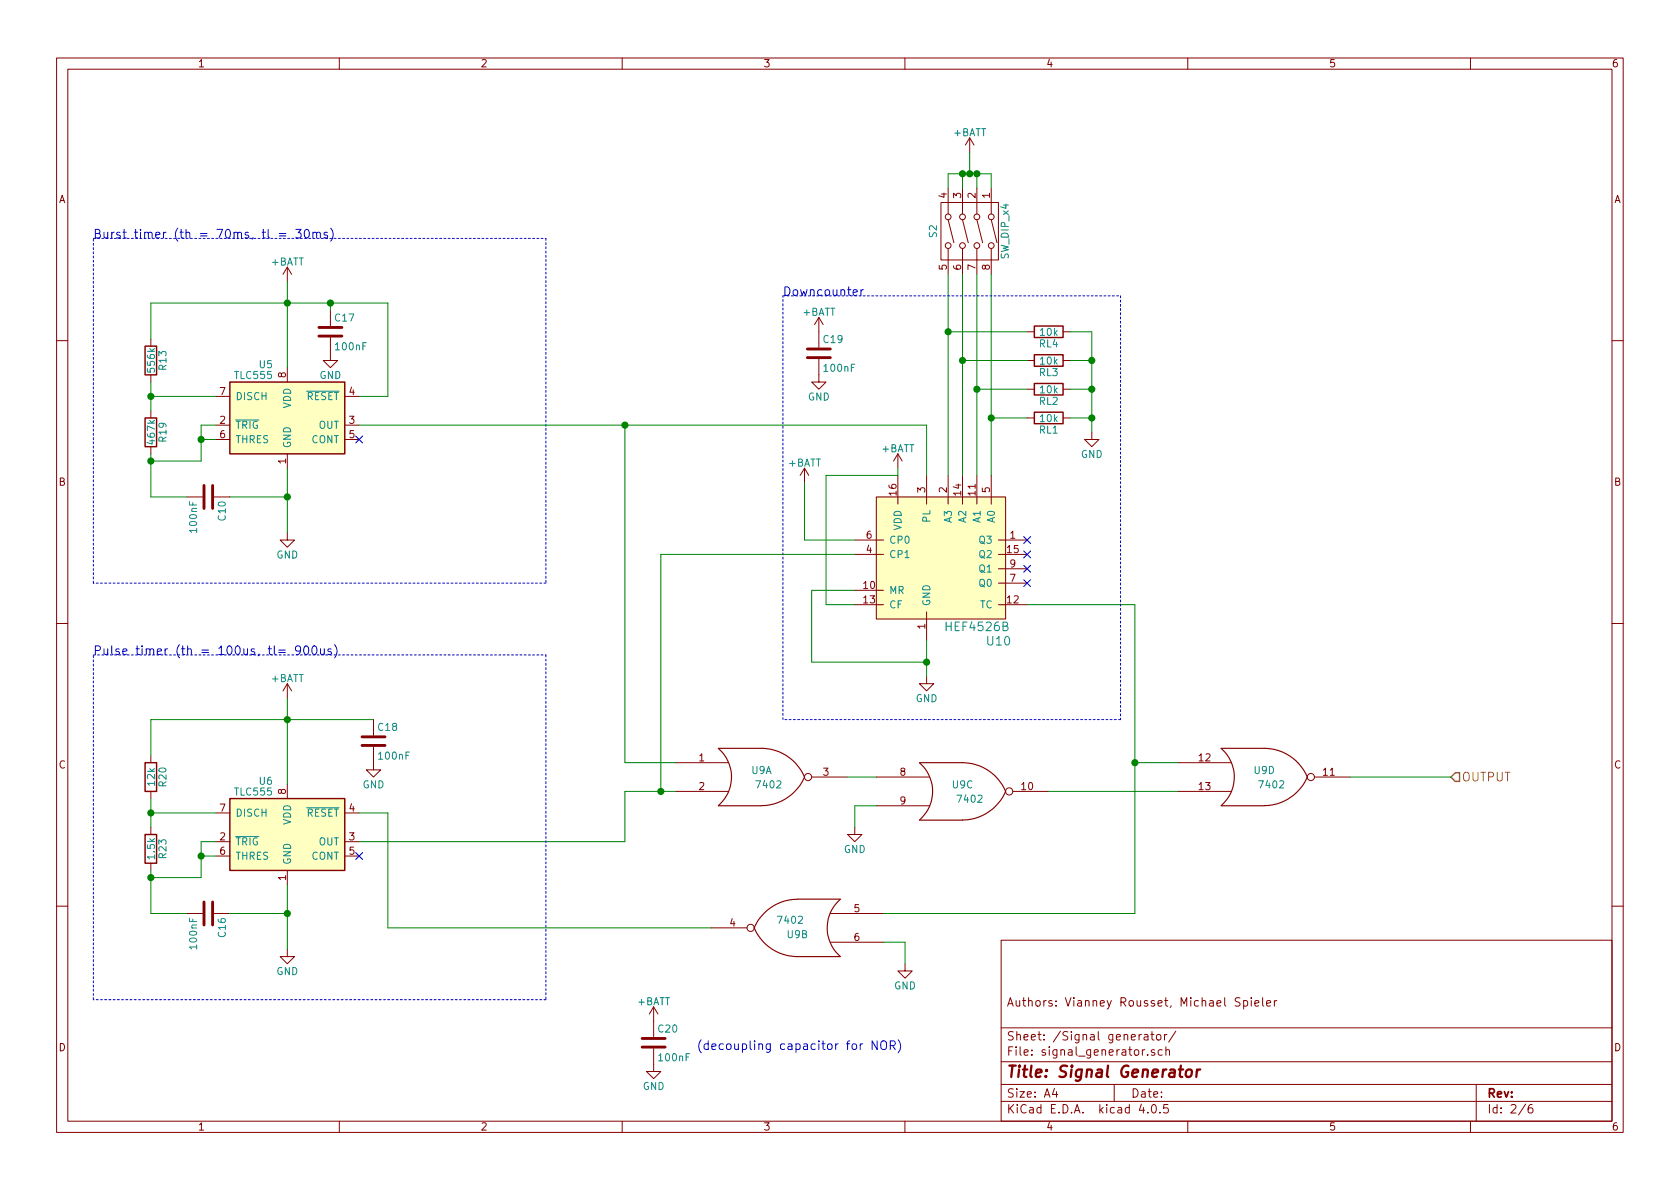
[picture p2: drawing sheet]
EESchema Schematic File Version 2
LIBS:IRemote-rescue
LIBS:hef4526b
LIBS:switches
LIBS:power
LIBS:device
LIBS:transistors
LIBS:conn
LIBS:linear
LIBS:regul
LIBS:74xx
LIBS:cmos4000
LIBS:adc-dac
LIBS:memory
LIBS:xilinx
LIBS:microcontrollers
LIBS:dsp
LIBS:microchip
LIBS:analog_switches
LIBS:motorola
LIBS:texas
LIBS:intel
LIBS:audio
LIBS:interface
LIBS:digital-audio
LIBS:philips
LIBS:display
LIBS:cypress
LIBS:siliconi
LIBS:opto
LIBS:atmel
LIBS:contrib
LIBS:valves
LIBS:custom
LIBS:IRemote-cache
EELAYER 25 0
EELAYER END
$Descr A4 11693 8268
encoding utf-8
Sheet 6 6
Title "Signal Generator"
Date ""
Rev ""
Comp ""
Comment1 "Authors: Vianney Rousset, Michael Spieler"
Comment2 ""
Comment3 ""
Comment4 ""
$EndDescr
$Comp
L HEF4526B U10
U 1 1
P 6550 3850
F 0 "U10" H 6950 3250 60  0000 C CNN
F 1 "HEF4526B" H 6800 3350 60  0000 C CNN
F 2 "" H 6550 3850 60  0001 C CNN
F 3 "" H 6550 3850 60  0001 C CNN
	1    6550 3850
	1    0    0    -1  
$EndComp
$Comp
L TLC555 U5
U 1 1
P 2000 2950
F 0 "U5" H 1900 3375 50  0000 R CNN
F 1 "TLC555" H 1900 3300 50  0000 R CNN
F 2 "" H 2050 2700 50  0000 L CNN
F 3 "" H 2650 2400 50  0000 C CNN
	1    2000 2950
	1    0    0    -1  
$EndComp
$Comp
L +BATT #PWR73
U 1 1
P 6750 1050
F 0 "#PWR73" H 6750 900 50  0001 C CNN
F 1 "+BATT" H 6750 1190 50  0000 C CNN
F 2 "" H 6750 1050 50  0000 C CNN
F 3 "" H 6750 1050 50  0000 C CNN
	1    6750 1050
	1    0    0    -1  
$EndComp
NoConn ~ 7150 3750
NoConn ~ 7150 3850
NoConn ~ 7150 3950
NoConn ~ 7150 4050
$Comp
L SW_DIP_x4 S2
U 1 1
P 6750 1600
F 0 "S2" H 6750 1350 50  0000 C CNN
F 1 "SW_DIP_x4" H 6750 1850 50  0000 C CNN
F 2 "" H 6700 1600 50  0000 C CNN
F 3 "" H 6700 1600 50  0000 C CNN
	1    6750 1600
	0    1    1    0   
$EndComp
$Comp
L R RL4
U 1 1
P 7300 2300
F 0 "RL4" V 7380 2300 50  0000 C CNN
F 1 "10k" V 7300 2300 50  0000 C CNN
F 2 "" V 7230 2300 50  0000 C CNN
F 3 "" H 7300 2300 50  0000 C CNN
	1    7300 2300
	0    1    1    0   
$EndComp
$Comp
L R RL3
U 1 1
P 7300 2500
F 0 "RL3" V 7380 2500 50  0000 C CNN
F 1 "10k" V 7300 2500 50  0000 C CNN
F 2 "" V 7230 2500 50  0000 C CNN
F 3 "" H 7300 2500 50  0000 C CNN
	1    7300 2500
	0    1    1    0   
$EndComp
$Comp
L R RL2
U 1 1
P 7300 2700
F 0 "RL2" V 7380 2700 50  0000 C CNN
F 1 "10k" V 7300 2700 50  0000 C CNN
F 2 "" V 7230 2700 50  0000 C CNN
F 3 "" H 7300 2700 50  0000 C CNN
	1    7300 2700
	0    1    1    0   
$EndComp
$Comp
L R RL1
U 1 1
P 7300 2900
F 0 "RL1" V 7380 2900 50  0000 C CNN
F 1 "10k" V 7300 2900 50  0000 C CNN
F 2 "" V 7230 2900 50  0000 C CNN
F 3 "" H 7300 2900 50  0000 C CNN
	1    7300 2900
	0    1    1    0   
$EndComp
$Comp
L GND #PWR74
U 1 1
P 7600 3000
F 0 "#PWR74" H 7600 2750 50  0001 C CNN
F 1 "GND" H 7600 2850 50  0000 C CNN
F 2 "" H 7600 3000 50  0000 C CNN
F 3 "" H 7600 3000 50  0000 C CNN
	1    7600 3000
	1    0    0    -1  
$EndComp
$Comp
L GND #PWR72
U 1 1
P 6450 4700
F 0 "#PWR72" H 6450 4450 50  0001 C CNN
F 1 "GND" H 6450 4550 50  0000 C CNN
F 2 "" H 6450 4700 50  0000 C CNN
F 3 "" H 6450 4700 50  0000 C CNN
	1    6450 4700
	1    0    0    -1  
$EndComp
$Comp
L +BATT #PWR70
U 1 1
P 6250 3250
F 0 "#PWR70" H 6250 3100 50  0001 C CNN
F 1 "+BATT" H 6250 3390 50  0000 C CNN
F 2 "" H 6250 3250 50  0000 C CNN
F 3 "" H 6250 3250 50  0000 C CNN
	1    6250 3250
	1    0    0    -1  
$EndComp
$Comp
L +BATT #PWR58
U 1 1
P 2000 1950
F 0 "#PWR58" H 2000 1800 50  0001 C CNN
F 1 "+BATT" H 2000 2090 50  0000 C CNN
F 2 "" H 2000 1950 50  0000 C CNN
F 3 "" H 2000 1950 50  0000 C CNN
	1    2000 1950
	1    0    0    -1  
$EndComp
$Comp
L R R19
U 1 1
P 1050 3000
F 0 "R19" V 1130 3000 50  0000 C CNN
F 1 "467k" V 1050 3000 50  0000 C CNN
F 2 "" V 980 3000 50  0000 C CNN
F 3 "" H 1050 3000 50  0000 C CNN
	1    1050 3000
	1    0    0    -1  
$EndComp
$Comp
L GND #PWR59
U 1 1
P 2000 3700
F 0 "#PWR59" H 2000 3450 50  0001 C CNN
F 1 "GND" H 2000 3550 50  0000 C CNN
F 2 "" H 2000 3700 50  0000 C CNN
F 3 "" H 2000 3700 50  0000 C CNN
	1    2000 3700
	1    0    0    -1  
$EndComp
NoConn ~ 2500 3050
$Comp
L R R13
U 1 1
P 1050 2500
F 0 "R13" V 1130 2500 50  0000 C CNN
F 1 "556k" V 1050 2500 50  0000 C CNN
F 2 "" V 980 2500 50  0000 C CNN
F 3 "" H 1050 2500 50  0000 C CNN
	1    1050 2500
	1    0    0    -1  
$EndComp
$Comp
L C C10
U 1 1
P 1450 3450
F 0 "C10" H 1475 3550 50  0000 L CNN
F 1 "100nF" H 1475 3350 50  0000 L CNN
F 2 "" H 1488 3300 50  0000 C CNN
F 3 "" H 1450 3450 50  0000 C CNN
	1    1450 3450
	0    1    1    0   
$EndComp
Text Notes 650  1650 0    60   ~ 0
Burst timer (th = 70ms, tl = 30ms)
Text Notes 5450 2050 0    60   ~ 0
Downcounter
$Comp
L TLC555 U6
U 1 1
P 2000 5850
F 0 "U6" H 1900 6275 50  0000 R CNN
F 1 "TLC555" H 1900 6200 50  0000 R CNN
F 2 "" H 2050 5600 50  0000 L CNN
F 3 "" H 2650 5300 50  0000 C CNN
	1    2000 5850
	1    0    0    -1  
$EndComp
$Comp
L +BATT #PWR60
U 1 1
P 2000 4850
F 0 "#PWR60" H 2000 4700 50  0001 C CNN
F 1 "+BATT" H 2000 4990 50  0000 C CNN
F 2 "" H 2000 4850 50  0000 C CNN
F 3 "" H 2000 4850 50  0000 C CNN
	1    2000 4850
	1    0    0    -1  
$EndComp
$Comp
L R R23
U 1 1
P 1050 5900
F 0 "R23" V 1130 5900 50  0000 C CNN
F 1 "1.5k" V 1050 5900 50  0000 C CNN
F 2 "" V 980 5900 50  0000 C CNN
F 3 "" H 1050 5900 50  0000 C CNN
	1    1050 5900
	1    0    0    -1  
$EndComp
$Comp
L GND #PWR61
U 1 1
P 2000 6600
F 0 "#PWR61" H 2000 6350 50  0001 C CNN
F 1 "GND" H 2000 6450 50  0000 C CNN
F 2 "" H 2000 6600 50  0000 C CNN
F 3 "" H 2000 6600 50  0000 C CNN
	1    2000 6600
	1    0    0    -1  
$EndComp
NoConn ~ 2500 5950
$Comp
L R R20
U 1 1
P 1050 5400
F 0 "R20" V 1130 5400 50  0000 C CNN
F 1 "12k" V 1050 5400 50  0000 C CNN
F 2 "" V 980 5400 50  0000 C CNN
F 3 "" H 1050 5400 50  0000 C CNN
	1    1050 5400
	1    0    0    -1  
$EndComp
$Comp
L C C16
U 1 1
P 1450 6350
F 0 "C16" H 1475 6450 50  0000 L CNN
F 1 "100nF" H 1475 6250 50  0000 L CNN
F 2 "" H 1488 6200 50  0000 C CNN
F 3 "" H 1450 6350 50  0000 C CNN
	1    1450 6350
	0    1    1    0   
$EndComp
Text Notes 650  4550 0    60   ~ 0
Pulse timer (th = 100us, tl= 900us)
$Comp
L 7402-RESCUE-IRemote U?
U 1 1
P 5300 5400
AR Path="/591D57A6" Ref="U?"  Part="1" 
AR Path="/5910364F/591D57A6" Ref="U9"  Part="1" 
F 0 "U9" H 5300 5450 50  0000 C CNN
F 1 "7402" H 5350 5350 50  0000 C CNN
F 2 "" H 5300 5400 50  0000 C CNN
F 3 "" H 5300 5400 50  0000 C CNN
	1    5300 5400
	1    0    0    -1  
$EndComp
$Comp
L 7402-RESCUE-IRemote U?
U 3 1
P 6700 5500
AR Path="/591D7115" Ref="U?"  Part="1" 
AR Path="/5910364F/591D7115" Ref="U9"  Part="3" 
F 0 "U9" H 6700 5550 50  0000 C CNN
F 1 "7402" H 6750 5450 50  0000 C CNN
F 2 "" H 6700 5500 50  0000 C CNN
F 3 "" H 6700 5500 50  0000 C CNN
	3    6700 5500
	1    0    0    -1  
$EndComp
$Comp
L GND #PWR69
U 1 1
P 5950 5750
F 0 "#PWR69" H 5950 5500 50  0001 C CNN
F 1 "GND" H 5950 5600 50  0000 C CNN
F 2 "" H 5950 5750 50  0000 C CNN
F 3 "" H 5950 5750 50  0000 C CNN
	1    5950 5750
	1    0    0    -1  
$EndComp
$Comp
L 7402-RESCUE-IRemote U?
U 4 1
P 8800 5400
AR Path="/591D774A" Ref="U?"  Part="1" 
AR Path="/5910364F/591D774A" Ref="U9"  Part="4" 
F 0 "U9" H 8800 5450 50  0000 C CNN
F 1 "7402" H 8850 5350 50  0000 C CNN
F 2 "" H 8800 5400 50  0000 C CNN
F 3 "" H 8800 5400 50  0000 C CNN
	4    8800 5400
	1    0    0    -1  
$EndComp
Wire Wire Line
	7150 4200 7900 4200
Wire Wire Line
	6600 1300 6600 1200
Wire Wire Line
	6600 1200 6900 1200
Wire Wire Line
	6900 1200 6900 1300
Wire Wire Line
	6700 1300 6700 1200
Connection ~ 6700 1200
Wire Wire Line
	6800 1300 6800 1200
Connection ~ 6800 1200
Wire Wire Line
	6750 1050 6750 1200
Connection ~ 6750 1200
Wire Wire Line
	6600 1900 6600 3300
Wire Wire Line
	6700 1900 6700 3300
Wire Wire Line
	6800 1900 6800 3300
Wire Wire Line
	6900 1900 6900 3300
Wire Wire Line
	6600 2300 7150 2300
Connection ~ 6600 2300
Wire Wire Line
	6700 2500 7150 2500
Connection ~ 6700 2500
Wire Wire Line
	6800 2700 7150 2700
Connection ~ 6800 2700
Wire Wire Line
	6900 2900 7150 2900
Connection ~ 6900 2900
Wire Wire Line
	7450 2300 7600 2300
Wire Wire Line
	7600 2300 7600 3000
Wire Wire Line
	7600 2900 7450 2900
Wire Wire Line
	7450 2700 7600 2700
Connection ~ 7600 2700
Wire Wire Line
	7450 2500 7600 2500
Connection ~ 7600 2500
Connection ~ 7600 2900
Wire Wire Line
	6450 4450 6450 4700
Wire Wire Line
	6250 3300 6250 3250
Wire Wire Line
	6450 2950 6450 3300
Wire Wire Line
	5950 4100 5650 4100
Wire Wire Line
	5650 4100 5650 4600
Wire Wire Line
	5650 4600 6450 4600
Connection ~ 6450 4600
Wire Wire Line
	5750 3300 6250 3300
Wire Wire Line
	5750 3300 5750 4200
Wire Wire Line
	5750 4200 5950 4200
Wire Wire Line
	2000 1950 2000 2550
Wire Wire Line
	1500 2950 1400 2950
Wire Wire Line
	1400 2950 1400 3200
Wire Wire Line
	1400 3050 1500 3050
Connection ~ 1400 3050
Wire Wire Line
	2500 2750 2700 2750
Wire Wire Line
	2700 2750 2700 2100
Connection ~ 2000 2100
Wire Wire Line
	2000 3250 2000 3700
Wire Wire Line
	1050 2650 1050 2850
Wire Wire Line
	1050 2750 1500 2750
Connection ~ 1050 2750
Wire Wire Line
	1050 2100 1050 2350
Wire Wire Line
	1050 3150 1050 3450
Wire Wire Line
	1400 3200 1050 3200
Wire Wire Line
	1050 3450 1300 3450
Connection ~ 1050 3200
Wire Wire Line
	1600 3450 2000 3450
Connection ~ 2000 3450
Wire Notes Line
	650  1650 3800 1650
Wire Notes Line
	3800 1650 3800 4050
Wire Notes Line
	3800 4050 650  4050
Wire Notes Line
	650  4050 650  1650
Wire Notes Line
	5450 5000 5450 2050
Wire Notes Line
	5450 2050 7800 2050
Wire Notes Line
	7800 2050 7800 5000
Wire Notes Line
	7800 5000 5450 5000
Wire Wire Line
	2000 4850 2000 5450
Wire Wire Line
	1500 5850 1400 5850
Wire Wire Line
	1400 5850 1400 6100
Wire Wire Line
	1400 5950 1500 5950
Connection ~ 1400 5950
Wire Wire Line
	2500 5650 2700 5650
Wire Wire Line
	1050 5000 2600 5000
Connection ~ 2000 5000
Wire Wire Line
	2500 5850 4350 5850
Wire Wire Line
	2000 6150 2000 6600
Wire Wire Line
	1050 5550 1050 5750
Wire Wire Line
	1050 5650 1500 5650
Connection ~ 1050 5650
Wire Wire Line
	1050 5000 1050 5250
Wire Wire Line
	1050 6050 1050 6350
Wire Wire Line
	1400 6100 1050 6100
Wire Wire Line
	1050 6350 1300 6350
Connection ~ 1050 6100
Wire Wire Line
	1600 6350 2000 6350
Connection ~ 2000 6350
Wire Notes Line
	650  4550 3800 4550
Wire Notes Line
	3800 4550 3800 6950
Wire Notes Line
	3800 6950 650  6950
Wire Notes Line
	650  6950 650  4550
Wire Wire Line
	4350 2950 4350 5300
Wire Wire Line
	4350 5300 4700 5300
Wire Wire Line
	4350 5850 4350 5500
Wire Wire Line
	4350 5500 4700 5500
Wire Wire Line
	5900 5400 6100 5400
Wire Wire Line
	6100 5600 5950 5600
Wire Wire Line
	5950 5600 5950 5750
Wire Wire Line
	7900 5300 8200 5300
Wire Wire Line
	8200 5500 7300 5500
Wire Wire Line
	2700 5650 2700 6450
Wire Wire Line
	2700 6450 4950 6450
$Comp
L 7402-RESCUE-IRemote U?
U 2 1
P 5550 6450
AR Path="/591D82E2" Ref="U?"  Part="1" 
AR Path="/5910364F/591D82E2" Ref="U9"  Part="2" 
F 0 "U9" H 5550 6500 50  0000 C CNN
F 1 "7402" H 5600 6400 50  0000 C CNN
F 2 "" H 5550 6450 50  0000 C CNN
F 3 "" H 5550 6450 50  0000 C CNN
	2    5550 6450
	-1   0    0    1   
$EndComp
Connection ~ 4350 2950
Wire Wire Line
	7900 4200 7900 6350
Wire Wire Line
	7900 6350 6150 6350
Connection ~ 7900 5300
$Comp
L GND #PWR71
U 1 1
P 6300 6700
F 0 "#PWR71" H 6300 6450 50  0001 C CNN
F 1 "GND" H 6300 6550 50  0000 C CNN
F 2 "" H 6300 6700 50  0000 C CNN
F 3 "" H 6300 6700 50  0000 C CNN
	1    6300 6700
	1    0    0    -1  
$EndComp
Wire Wire Line
	6150 6550 6300 6550
Wire Wire Line
	6300 6550 6300 6700
Text HLabel 10100 5400 2    60   Input ~ 0
OUTPUT
Wire Wire Line
	9400 5400 10100 5400
$Comp
L +BATT #PWR66
U 1 1
P 5600 3350
F 0 "#PWR66" H 5600 3200 50  0001 C CNN
F 1 "+BATT" H 5600 3490 50  0000 C CNN
F 2 "" H 5600 3350 50  0000 C CNN
F 3 "" H 5600 3350 50  0000 C CNN
	1    5600 3350
	1    0    0    -1  
$EndComp
Wire Wire Line
	5600 3350 5600 3750
Wire Wire Line
	5600 3750 5950 3750
Wire Wire Line
	4600 5500 4600 3850
Wire Wire Line
	4600 3850 5950 3850
Connection ~ 4600 5500
$Comp
L C C19
U 1 1
P 5700 2450
F 0 "C19" H 5725 2550 50  0000 L CNN
F 1 "100nF" H 5725 2350 50  0000 L CNN
F 2 "" H 5738 2300 50  0000 C CNN
F 3 "" H 5700 2450 50  0000 C CNN
	1    5700 2450
	1    0    0    -1  
$EndComp
$Comp
L GND #PWR68
U 1 1
P 5700 2600
F 0 "#PWR68" H 5700 2350 50  0001 C CNN
F 1 "GND" H 5700 2450 50  0000 C CNN
F 2 "" H 5700 2600 50  0000 C CNN
F 3 "" H 5700 2600 50  0000 C CNN
	1    5700 2600
	1    0    0    -1  
$EndComp
$Comp
L +BATT #PWR67
U 1 1
P 5700 2300
F 0 "#PWR67" H 5700 2150 50  0001 C CNN
F 1 "+BATT" H 5700 2440 50  0000 C CNN
F 2 "" H 5700 2300 50  0000 C CNN
F 3 "" H 5700 2300 50  0000 C CNN
	1    5700 2300
	1    0    0    -1  
$EndComp
Wire Wire Line
	2500 2950 6450 2950
$Comp
L C C17
U 1 1
P 2300 2300
F 0 "C17" H 2325 2400 50  0000 L CNN
F 1 "100nF" H 2325 2200 50  0000 L CNN
F 2 "" H 2338 2150 50  0000 C CNN
F 3 "" H 2300 2300 50  0000 C CNN
	1    2300 2300
	1    0    0    -1  
$EndComp
$Comp
L GND #PWR62
U 1 1
P 2300 2450
F 0 "#PWR62" H 2300 2200 50  0001 C CNN
F 1 "GND" H 2300 2300 50  0000 C CNN
F 2 "" H 2300 2450 50  0000 C CNN
F 3 "" H 2300 2450 50  0000 C CNN
	1    2300 2450
	1    0    0    -1  
$EndComp
$Comp
L C C18
U 1 1
P 2600 5150
F 0 "C18" H 2625 5250 50  0000 L CNN
F 1 "100nF" H 2625 5050 50  0000 L CNN
F 2 "" H 2638 5000 50  0000 C CNN
F 3 "" H 2600 5150 50  0000 C CNN
	1    2600 5150
	1    0    0    -1  
$EndComp
$Comp
L GND #PWR63
U 1 1
P 2600 5300
F 0 "#PWR63" H 2600 5050 50  0001 C CNN
F 1 "GND" H 2600 5150 50  0000 C CNN
F 2 "" H 2600 5300 50  0000 C CNN
F 3 "" H 2600 5300 50  0000 C CNN
	1    2600 5300
	1    0    0    -1  
$EndComp
Wire Wire Line
	2700 2100 1050 2100
Connection ~ 2300 2100
Wire Wire Line
	2300 2150 2300 2100
$Comp
L C C20
U 1 1
P 4550 7250
F 0 "C20" H 4575 7350 50  0000 L CNN
F 1 "100nF" H 4575 7150 50  0000 L CNN
F 2 "" H 4588 7100 50  0000 C CNN
F 3 "" H 4550 7250 50  0000 C CNN
	1    4550 7250
	1    0    0    -1  
$EndComp
$Comp
L GND #PWR65
U 1 1
P 4550 7400
F 0 "#PWR65" H 4550 7150 50  0001 C CNN
F 1 "GND" H 4550 7250 50  0000 C CNN
F 2 "" H 4550 7400 50  0000 C CNN
F 3 "" H 4550 7400 50  0000 C CNN
	1    4550 7400
	1    0    0    -1  
$EndComp
$Comp
L +BATT #PWR64
U 1 1
P 4550 7100
F 0 "#PWR64" H 4550 6950 50  0001 C CNN
F 1 "+BATT" H 4550 7240 50  0000 C CNN
F 2 "" H 4550 7100 50  0000 C CNN
F 3 "" H 4550 7100 50  0000 C CNN
	1    4550 7100
	1    0    0    -1  
$EndComp
Text Notes 4850 7300 0    60   ~ 0
(decoupling capacitor for NOR)
$EndSCHEMATC
